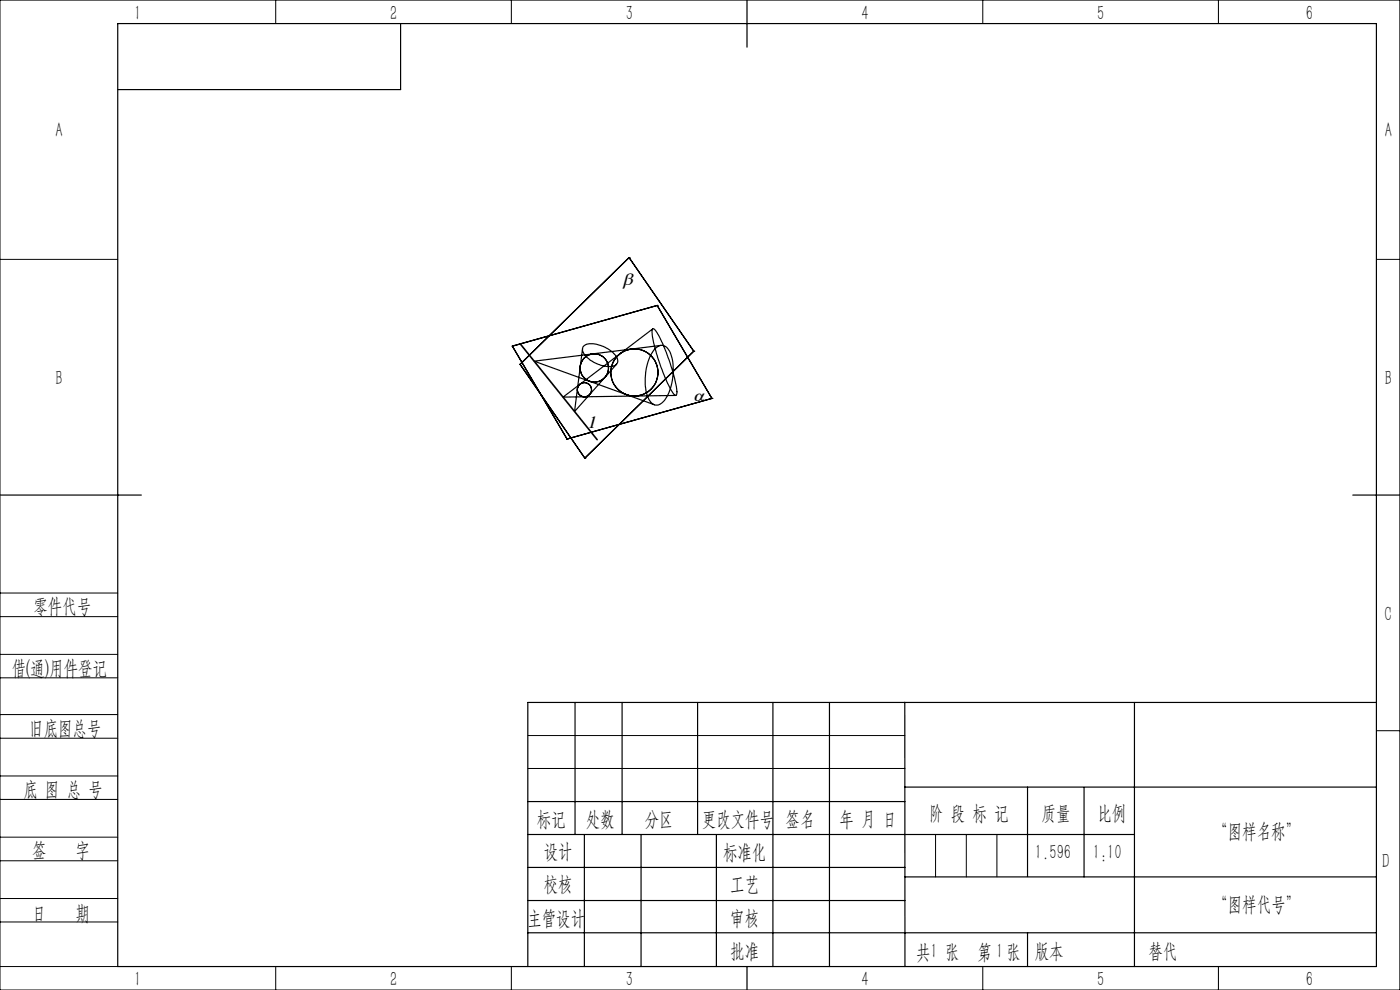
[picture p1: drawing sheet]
<svg xmlns="http://www.w3.org/2000/svg" width="297mm" height="210mm" viewBox="0 0 297 210" stroke-linecap="round" stroke-linejoin="round" font-family="sans-serif">
<g fill="none" stroke="#000" stroke-width=".21">
<path d="M0 0h297v210h-297zM58.5 0v5M108.5 0v5M208.5 0v5M258.5 0v5M0 55h25M292 55h5M0 138.8h25M0 125.8h25M0 130.8h25M0 143.8h25M0 156.6h25"/>
<path d="M0 151.6h25M112 156h80M292 155h5M0 169.6h25M0 164.6h25M0 177.6h25M112 163h80M198.5 177v9M205 177v9M211.5 177v9M0 182.6h25M0 190.6h25"/>
<path d="M0 195.6h25M0 205h25M58.5 205v5M108.5 205v5M208.5 205v5M258.5 205v5"/>
</g>
<g fill="none" stroke="#000" stroke-width=".25">
<path d="M25 5h267v200h-267zM85 5v14h-60M158.5 0v10M133.5 54.6h.1M133.5 54.6l-23.2 22.7M133.5 54.6l13.7 19.9M108.7 73.4l11.6 19.7M110.3 77.3l13.8 19.9M123.6 74l-1.7 13.3 8.9-10.1M123.8 73.5a3.7 3.7 0 0 1 3.9-.1 4.6 4.6 0 0 1 3.4 3.2 1.44 1.44 0 0 1-1.9 1.1 6.6 6.6 0 0 1-5.6-3.2v-.6zM138.4 69.8l.1-.1a3.9 3.9 0 0 1 1.7 2.5l1.1 2.5 1.4 4.1a11.6 11.6 0 0 1 .8 5 .59 .59 0 0 1-.8-.5l-1.6-3.1-1.7-4.8a13.4 13.4 0 0 1-1-5.6zM138.5 69.8l-19 14.4 23.9-.3"/>
<path d="M139 74a1.72 1.72 0 0 1 1.6-.7 1.72 1.72 0 0 1 1.4 1.2 11.5 11.5 0 0 1-1.3 10.7 1.75 1.75 0 0 1-1.8 .7 1.75 1.75 0 0 1-1.4-1.5 11.4 11.4 0 0 1 1.5-10.4zM139.4 64.8h.1M139.4 64.8l-30.7 8.6M139.4 64.8l11.6 19.7M140.2 73.3l-26.9 3.3 25.5 9.3M147.2 74.5h.1M147.2 74.5l-23.1 22.7M120.3 93.1h.1M124.1 97.2h.1M151 84.5h.1M151 84.5l-30.7 8.6M0 105h30"/>
<path d="M287 105h10M122 149v28M132 149v28M148 149v28M164 149v56M176 149v56M191.9 149l.1 56M240.7 149v56M292 149h-180v56M112 177h128.7M112 170h80M124 177v28"/>
<path d="M136 177v28M152 177v28M191.9 167h100.1M218 167v18.9M230 167v19M112 197.9h180M112 184h80M112 191h80M192 186h100M218 197.9v7.1M158.5 205v5"/>
<circle cx="126.1" cy="78.1" r="3"/>
<circle cx="126.1" cy="78" r="3"/>
<circle cx="134.6" cy="79" r="5"/>
<circle cx="124" cy="82.7" r="1.5"/>
</g>
<path d="M110.5 73.1l16.2 20.2" fill="none" stroke="#000" stroke-width=".35"/>
<g font-size="4.4">
<text x="28.5" y="4.1">1</text>
<text x="82.7" y="4.1">2</text>
<text x="132.7" y="4.1">3</text>
<text x="182.7" y="4.1">4</text>
<text x="232.7" y="4.1">5</text>
<text x="277" y="4.1">6</text>
<text x="11.7" y="29.1">A</text>
<text x="293.8" y="29.1">A</text>
<text x="11.7" y="81.6">B</text>
<text x="293.8" y="81.6">B</text>
<text x="7.1" y="130.1">零件代号</text>
<text x="293.7" y="131.6">C</text>
<text x="2.5" y="143.2">借(通)用件登记</text>
<text x="6.2" y="155.8">旧底图总号</text>
<text x="5" y="168.9">底 图 总 号</text>
<text x="197.1" y="173.8">阶 段 标 记</text>
<text x="221" y="173.8">质量</text>
<text x="232.8" y="173.8">比例</text>
<text x="113.9" y="175.2">标记</text>
<text x="124.3" y="175.2">处数</text>
<text x="136.8" y="175.2">分区</text>
<text x="148.9" y="175.2">更改文件号</text>
<text x="166.7" y="175.2">签名</text>
<text x="178.1" y="175.2">年 月 日</text>
<text x="257.4" y="177.8">“图样名称”</text>
<text x="6.8" y="181.9">签</text>
<text x="16" y="181.9">字</text>
<text x="115.3" y="182.1">设计</text>
<text x="153.4" y="182.2">标准化</text>
<text x="219.6" y="182.1">1.596</text>
<text x="231.8" y="182.1">1:10</text>
<text x="293.2" y="184.1">D</text>
<text x="115.3" y="189">校核</text>
<text x="154.9" y="189">工艺</text>
<text x="6.8" y="195.2">日</text>
<text x="16" y="195.2">期</text>
<text x="111.9" y="196.2">主管设计</text>
<text x="154.9" y="196.2">审核</text>
<text x="257.4" y="193.2">“图样代号”</text>
<text x="154.9" y="203.1">批准</text>
<text x="194.4" y="203.4">共 张</text>
<text x="197.4" y="203.1">1</text>
<text x="207.4" y="203.4">第 张</text>
<text x="211.3" y="203.1">1</text>
<text x="219.5" y="203.1">版本</text>
<text x="243.6" y="203.1">替代</text>
<text x="28.5" y="209.1">1</text>
<text x="82.7" y="209.1">2</text>
<text x="132.7" y="209.1">3</text>
<text x="182.7" y="209.1">4</text>
<text x="232.7" y="209.1">5</text>
<text x="277" y="209.1">6</text>
</g>
<g font-size="3.6">
<text x="132.1" y="60.4">β</text>
<text x="147" y="85">α</text>
<text x="124.8" y="90.8">l</text>
</g>
</svg>
